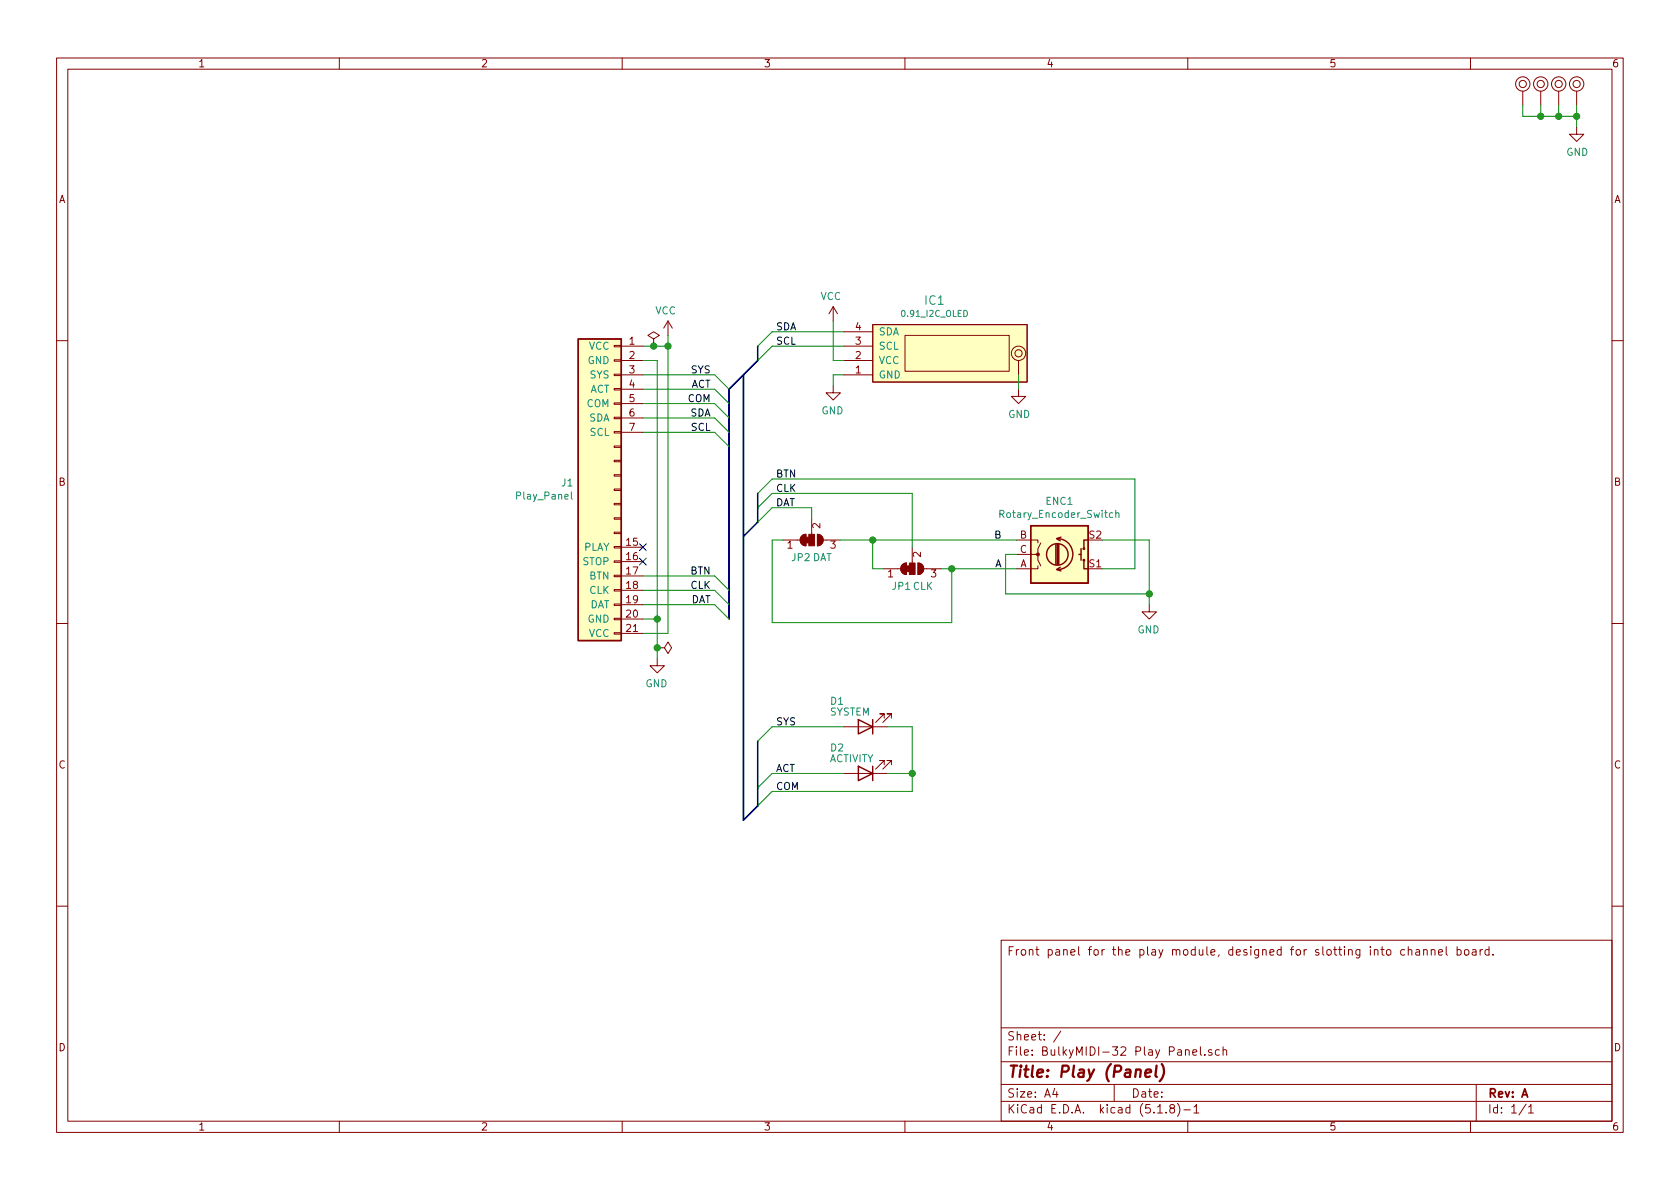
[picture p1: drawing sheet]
<svg xmlns="http://www.w3.org/2000/svg" width="297mm" height="210mm" viewBox="0 0 297 210" stroke-linecap="round" stroke-linejoin="round" font-family="sans-serif">
<g fill="none" stroke="#840000" stroke-width=".18">
<path d="M10 10.3h277v189.9h-277zM12 12.2h273v186.1h-273zM60 10.3v1.9M110 10.3v1.9M160 10.3v1.9M210 10.3v1.9M260 10.3v1.9M269.2 16.1v2.6M272.4 16.1v2.6M275.6 16.1v2.6M278.8 16.1v2.6M278.8 22.5v1.2h1.2l-1.2 1.3-1.3-1.3h1.3"/>
<path d="M115.6 59.9l-1-.6 1-.6 1 .6-1 .6v1.3M118.1 56.8l.8 1.2M118.1 56.8v2.5M118.1 56.8l-.8 1.2M147.3 54.2l.8 1.3M147.3 54.2v2.6M147.3 54.2l-.7 1.3M149.2 58.7h5.1M154.3 57.4h27.3v10.2h-27.3zM160 59.3h18.4v6.4h-18.4zM10 60.2h2M108.6 78.9h1.3v.2h-1.3z"/>
<path d="M108.6 76.3h1.3v.3h-1.3zM108.6 73.8h1.3v.2h-1.3zM108.6 71.2h1.3v.3h-1.3zM108.6 68.7h1.3v.3h-1.3zM108.6 66.2h1.3v.2h-1.3zM108.6 63.6h1.3v.3h-1.3zM108.6 61.1h1.3v.2h-1.3zM109.9 66.3h3.8M109.9 63.7h3.8M109.9 61.2h3.8M109.9 68.8h3.8M109.9 71.4h3.8"/>
<path d="M109.9 73.9h3.8M109.9 76.4h3.8M115.6 61.2h.1M147.3 68.2v1.3h-1.3l1.3 1.2 1.3-1.2h-1.3M149.2 66.3h5.1M149.2 63.7h5.1M149.2 61.2h5.1M180.1 68.8v1.3h1.3l-1.3 1.3-1.3-1.3h1.3M180.1 63.7v2.6M285 60.2h2M108.6 99.2h1.3v.2h-1.3zM108.6 96.6h1.3v.3h-1.3z"/>
<path d="M108.6 94.1h1.3v.3h-1.3zM108.6 91.6h1.3v.2h-1.3zM108.6 89h1.3v.3h-1.3zM108.6 86.5h1.3v.2h-1.3zM108.6 83.9h1.3v.3h-1.3zM108.6 81.4h1.3v.3h-1.3zM109.9 96.8h3.8M109.9 99.3h3.8M138.4 95.5h3.1M141.7 94.8l.4-.3h.4v2a1.03 1.03 0 0 1-.9-.6 1.03 1.03 0 0 1 .1-1.1zM143.5 91.7v2.8M144.5 94.5a1.02 1.02 0 0 1 1 1 1.02 1.02 0 0 1-1 1z"/>
<path d="M145.5 95.5h3.1M159.5 99.9l.4-.3h.4v2a1.03 1.03 0 0 1-.9-.6 1.03 1.03 0 0 1 .1-1.1zM161.3 96.8v2.8M162.3 99.6a1.02 1.02 0 0 1 1 1 1.02 1.02 0 0 1-1 1zM179.7 95.5h3.8v.5M183 98h.5v1.1l.5 1M184 96l-.5 1v1h-3.8M10 110.3h2M108.6 111.9h1.3v.2h-1.3zM108.6 109.3h1.3v.3h-1.3zM108.6 106.8h1.3v.3h-1.3zM108.6 104.3h1.3v.2h-1.3z"/>
<path d="M108.6 101.7h1.3v.3h-1.3zM109.9 101.8h3.8M109.9 104.4h3.8M109.9 106.9h3.8M109.9 109.5h3.8M109.9 112h3.8M116.2 114.5h1.3l.6 1.1 .6-1.1-.6-1-.6 1M116.2 114.5h.1M116.2 116.5v1.2h-1.3l1.3 1.3 1.3-1.3h-1.3M156.2 100.6h3.1M163.3 100.6h3.1M183.5 100.1v.5h-3.8"/>
<path d="M203.2 106.9v1.3h-1.3l1.3 1.3 1.3-1.3h-1.3M285 110.3h2M149.2 128.5h7.6M149.2 136.8h7.6M156.3 127v-.8h-.7h.7l-1.5 1.6M156.3 135.2v-.7h-.7h.7l-1.5 1.5M157.6 127v-.8h-.8h.8l-1.5 1.6M157.6 135.2v-.7h-.8h.8l-1.5 1.5M10 160.2h2M177 166.3h108v32h-108zM245.2 168l.2-.1 .5 .1v.8l-.3 .1-.4-.1zM248.4 168l-.5-.1-.3 .3 .2 .6h.6"/>
<path d="M249 168l.2-.1 .4 .1v.9M249 167.4v1.5M250.4 168h.5l.1 .9M251 168.3h-.5a.29 .29 0 0 0-.2 .3 .29 .29 0 0 0 .2 .3l.5-.1M251.7 168l.2-.1 .4 .1v.9M251.7 167.9v1M253.1 168a.37 .37 0 0 1 .6 .1v.8M253.1 167.9v1M254.4 168.4l.7-.1-.1-.3-.4-.1-.2 .2v.7h.6M255.7 167.4v1.3l.2 .2M257.6 168l.5-.1 .2 .3-.1 .6h-.6M257.6 167.4v1.5"/>
<path d="M259 168l.2-.1 .4 .1v.8l-.2 .1-.4-.1zM260.3 168h.6l.1 .9M261 168.3h-.5a.29 .29 0 0 0-.2 .3 .29 .29 0 0 0 .2 .3l.5-.1M261.7 167.9v1M262.1 167.9l-.4 .3M263.3 168l-.5-.1-.2 .3v.6l.2 .1 .5-.1M263.3 167.4v1.5M264 168.8v.1M285 160.2h2M60 198.3v1.9M110 198.3v1.9M160 198.3v1.9"/>
<path d="M177 194.8h108M177 191.8h108M177 187.8h108M177 181.8h108M186.5 192.5l-.4 1h1M186.8 193v1M187.6 182.3l-1.3 2M197 191.8v3M204.7 196.8h.8M206.2 196.7v.1M207.1 196l-.3-.3 .2-.3a.48 .48 0 0 1 .6 .1l-.1 .4a.52 .52 0 0 0-.6 .2 .52 .52 0 0 0 .1 .6l.4 .1 .2-.1 .1-.4-.3-.3M208.2 195.1a1.71 1.71 0 0 1 0 2.3"/>
<path d="M209.3 196.3h1.2M209.6 185.7h.1a.37 .37 0 0 1 .6 .1v.8M210 198.3v1.9M210.9 186.1l.7-.1-.1-.3-.4-.1-.2 .2 .1 .7h.5M211.1 195.8l.4-.5v1.5M211.1 196.8h.9M212.2 185.1v1.3l.3 .2M213 186.5v.1M214.2 185.7a.37 .37 0 0 0-.5 .1v.2l.5 .2 .1 .1-.2 .3-.4-.1M215.6 185.7l-.4-.1-.3 .3 .1 .6 .2 .1 .4-.1M216.3 185.7a.37 .37 0 0 1 .6 .1v.8M216.3 185.1v1.5"/>
<path d="M260 198.3v1.9M261 191.8v6.5M269.8 195.2l-1.2 2M270.3 195.8l.4-.5v1.5M270.3 196.8h.8"/>
<circle cx="269.2" cy="14.9" r=".63"/>
<circle cx="269.2" cy="14.9" r="1.27"/>
<circle cx="272.4" cy="14.9" r=".63"/>
<circle cx="272.4" cy="14.9" r="1.27"/>
<circle cx="275.6" cy="14.9" r=".63"/>
<circle cx="275.6" cy="14.9" r="1.27"/>
<circle cx="278.8" cy="14.9" r=".63"/>
<circle cx="278.8" cy="14.9" r="1.27"/>
<circle cx="180.1" cy="62.5" r=".63"/>
<circle cx="180.1" cy="62.5" r="1.27"/>
</g>
<path d="M202.5 189.8l1-.2v-.4l-.6-.1-.3 .3-.1 .9 .2 .1 .6-.1M204.5 188.4l-.2 1.8 .2 .2M205.4 188.2a2.31 2.31 0 0 1-.4 3" fill="none" stroke="#840000" stroke-width=".41"/>
<g fill="#ffffc2" stroke="#ffffc2" stroke-width=".18">
<path d="M154.3 57.4h27.3v10.2h-27.3z"/>
<path d="M102.2 59.9h7.7v53.4h-7.7z"/>
<path d="M182.2 93h10.2v10.1h-10.2z"/>
</g>
<g fill="none" stroke="#840000" stroke-width=".25">
<path d="M102.2 59.9h7.7v53.4h-7.7zM182.2 93h10.2v10.1h-10.2zM186.7 96.3v3.5M186.9 95.2a2.74 2.74 0 0 1 2.8 2.8 2.74 2.74 0 0 1-2.8 2.7M186.9 96.3v3.5M187.2 96.3v3.5M187.6 95l-.8 .2 .7 .4M190.8 98h.3M191.1 97v2.1M191.6 99.1v1.5h.8M192.4 95.5h-.8v1.5M187.5 100.3l-.7 .4 .8 .3"/>
<path d="M151.8 127.2l2.5 1.3-2.5 1.3zM151.8 135.5l2.5 1.3-2.5 1.2zM154.3 127.2v2.6M154.3 135.5v2.5"/>
<circle cx="186.9" cy="98" r="1.9"/>
<circle cx="191.6" cy="99.1" r=".13"/>
<circle cx="191.6" cy="97" r=".13"/>
</g>
<path d="M101 87v1.1l.2 .2M196.7 90.7h-.3l-.3 .2 .2 .6h.4M197.3 90.8l.2-.1h.3v.8M197.3 90.2v1.3" fill="none" stroke="#008484" stroke-width=".18"/>
<g fill="#840000" stroke="#840000" stroke-width=".18">
<path d="M159.5 99.9l.4-.3h.4v2a1.03 1.03 0 0 1-.9-.6 1.03 1.03 0 0 1 .1-1.1z"/>
<path d="M162.3 99.6a1.02 1.02 0 0 1 1 1 1.02 1.02 0 0 1-1 1z"/>
<path d="M160.3 100.1h.5v1h-.5z"/>
<path d="M160.8 99.6h1v2h-1z"/>
<path d="M141.7 94.8l.4-.3h.4v2a1.03 1.03 0 0 1-.9-.6 1.03 1.03 0 0 1 .1-1.1z"/>
<path d="M144.5 94.5a1.02 1.02 0 0 1 1 1 1.02 1.02 0 0 1-1 1z"/>
<path d="M142.5 95h.5v1h-.5z"/>
<path d="M143 94.5h1v2h-1z"/>
<circle cx="183.5" cy="98" r=".25"/>
</g>
<path d="M131.4 66.3v78.7l2.6-2.5v-11.4M134 61.2v2.5l-5.1 5.1v40.7M134 87.2v5.1l-2.6 2.6" fill="none" stroke="#000084" stroke-width=".3"/>
<g fill="none" stroke="#008400" stroke-width=".18">
<path d="M269.2 18.7v1.9h9.6M272.4 18.7v1.9M275.6 18.7v1.9M278.8 18.7v3.8M118.1 59.3v52.7h-4.4M147.3 56.8v6.9h1.9M149.2 58.7h-12.7l-2.5 2.5M113.7 63.7h2.5v52.8M113.7 66.3h12.7l2.5 2.5M113.7 61.2h4.4M113.7 73.9h12.7l2.5 2.5M113.7 76.4h12.7l2.5 2.6"/>
<path d="M113.7 68.8h12.7l2.5 2.6M113.7 71.4h12.7l2.5 2.5M149.2 66.3h-1.9v1.9M149.2 61.2h-12.7l-2.5 2.5M180.1 66.3v2.5M134 89.8l2.5-2.6h24.8v9.6M134 87.2l2.5-2.5h64.2v15.9h-5.8M138.4 95.5h-1.9v14.6h31.8v-9.5M143.5 91.7v-1.9h-7l-2.5 2.5M148.6 95.5h31.1M154.3 95.5v5.1h1.9M179.7 98h-1.9v7h25.4"/>
<path d="M194.9 95.5h8.3v11.4M113.7 101.8h12.7l2.5 2.6M113.7 109.5h2.5M113.7 106.9h12.7l2.5 2.6M113.7 104.4h12.7l2.5 2.5M166.4 100.6h13.3M149.2 128.5h-12.7l-2.5 2.6M149.2 136.8h-12.7l-2.5 2.5M156.8 128.5h4.5v11.4h-24.8l-2.5 2.6M156.8 136.8h4.5"/>
</g>
<g fill="#008400" stroke="#008400" stroke-width=".25">
<circle cx="161.3" cy="136.8" r=".51"/>
<circle cx="203.2" cy="105" r=".51"/>
<circle cx="116.2" cy="114.5" r=".51"/>
<circle cx="168.3" cy="100.6" r=".51"/>
<circle cx="115.6" cy="61.2" r=".51"/>
<circle cx="278.8" cy="20.6" r=".51"/>
<circle cx="118.1" cy="61.2" r=".51"/>
<circle cx="154.3" cy="95.5" r=".51"/>
<circle cx="272.4" cy="20.6" r=".51"/>
<circle cx="116.2" cy="109.5" r=".51"/>
<circle cx="275.6" cy="20.6" r=".51"/>
</g>
<path d="M113.1 96.2l1.2 1.2M113.1 98.7l1.2 1.2M114.3 96.2l-1.2 1.2M114.3 98.7l-1.2 1.2" fill="none" stroke="#000084" stroke-width=".18"/>
<text font-size="2.8" fill="#840000" x="178" y="190.5">Title: Play (Panel)</text>
<text font-size="2.1" fill="#008484" x="163.6" y="53.9">IC1</text>
<g font-size="2.1" fill="#840000">
<text x="178" y="169">Front panel for the play module, designed for slotting into channel board.</text>
<text x="178" y="184">Sheet: /</text>
<text x="178" y="186.7">File: BulkyMIDI-32 Play Panel.sch</text>
<text x="178" y="196.9">KiCad E.D.A. kicad (5.1.8)-1</text>
<text x="178" y="194.1">Size: A4</text>
<text x="200" y="194.1">Date:</text>
<text x="263" y="194.1">Rev: A</text>
<text x="263" y="196.9">Id: 1/1</text>
</g>
<g font-size="1.8" fill="#840000">
<text x="35" y="11.9">1</text>
<text x="85" y="11.9">2</text>
<text x="135" y="11.9">3</text>
<text x="185" y="11.9">4</text>
<text x="235" y="11.9">5</text>
<text x="285" y="11.9">6</text>
<text x="10.4" y="35.9">A</text>
<text x="285.4" y="35.9">A</text>
<text x="151.3" y="58.4">4</text>
<text x="111.3" y="61">1</text>
<text x="111.3" y="63.5">2</text>
<text x="151.3" y="63.5">2</text>
<text x="151.3" y="61">3</text>
<text x="111.3" y="66">3</text>
<text x="111.3" y="68.6">4</text>
<text x="111.3" y="71.1">5</text>
<text x="151.3" y="66">1</text>
<text x="111.3" y="73.7">6</text>
<text x="111.3" y="76.2">7</text>
<text x="10.4" y="85.9">B</text>
<text x="285.4" y="85.9">B</text>
<text x="145" y="93.4" transform="rotate(-90 145 93.4)">2</text>
<text x="180.3" y="95.2">B</text>
<text x="192.6" y="95.2">S2</text>
<text x="110.8" y="96.5">15</text>
<text x="110.8" y="99.1">16</text>
<text x="110.8" y="101.6">17</text>
<text x="139.2" y="97">1</text>
<text x="146.8" y="97">3</text>
<text x="162.8" y="98.5" transform="rotate(-90 162.8 98.5)">2</text>
<text x="180.3" y="100.3">A</text>
<text x="180.3" y="97.8">C</text>
<text x="192.6" y="100.3">S1</text>
<text x="110.8" y="104.1">18</text>
<text x="110.8" y="106.7">19</text>
<text x="157" y="102.1">1</text>
<text x="164.6" y="102.1">3</text>
<text x="110.8" y="109.2">20</text>
<text x="110.8" y="111.8">21</text>
<text x="10.4" y="135.9">C</text>
<text x="285.4" y="135.9">C</text>
<text x="10.4" y="185.9">D</text>
<text x="285.4" y="185.9">D</text>
<text x="35" y="199.9">1</text>
<text x="85" y="199.9">2</text>
<text x="135" y="199.9">3</text>
<text x="185" y="199.9">4</text>
<text x="235" y="199.9">5</text>
<text x="285" y="199.9">6</text>
</g>
<g font-size="1.8" fill="#008484">
<text x="276.9" y="27.6">GND</text>
<text x="145.1" y="53.1">VCC</text>
<text x="115.8" y="55.6">VCC</text>
<text x="155.3" y="59.3">SDA</text>
<text x="103.9" y="64.4">GND</text>
<text x="104.1" y="61.8">VCC</text>
<text x="155.3" y="64.4">VCC</text>
<text x="155.3" y="61.8">SCL</text>
<text x="104.2" y="69.5">ACT</text>
<text x="104.3" y="66.9">SYS</text>
<text x="155.3" y="66.9">GND</text>
<text x="103.7" y="72">COM</text>
<text x="104.1" y="74.5">SDA</text>
<text x="104.3" y="77.1">SCL</text>
<text x="145.2" y="73.3">GND</text>
<text x="178.3" y="73.9">GND</text>
<text x="91.5" y="88.3">Play_Panel</text>
<text x="99.3" y="86">J1</text>
<text x="185" y="89.3">ENC1</text>
<text x="177.2" y="91.6">Rotary_Encoder_Switch</text>
<text x="103" y="99.9">STOP</text>
<text x="103.1" y="97.4">PLAY</text>
<text x="140" y="99.2">JP2 DAT</text>
<text x="104.2" y="102.5">BTN</text>
<text x="104.2" y="105">CLK</text>
<text x="104.2" y="107.6">DAT</text>
<text x="157.8" y="104.3">JP1 CLK</text>
<text x="103.9" y="110.1">GND</text>
<text x="104.1" y="112.6">VCC</text>
<text x="201.1" y="112">GND</text>
<text x="114.1" y="121.5">GND</text>
<text x="146.9" y="124.6">D1</text>
<text x="146.7" y="126.5">SYSTEM</text>
<text x="146.6" y="134.8">ACTIVITY</text>
<text x="146.9" y="132.9">D2</text>
</g>
<g font-size="1.8">
<text x="137.2" y="58.4">SDA</text>
<text x="137.2" y="61">SCL</text>
<text x="121.6" y="71.1">COM</text>
<text x="122.1" y="68.6">ACT</text>
<text x="122.2" y="66">SYS</text>
<text x="122" y="73.7">SDA</text>
<text x="122.2" y="76.2">SCL</text>
<text x="137.2" y="89.5">DAT</text>
<text x="137.2" y="84.4">BTN</text>
<text x="137.2" y="87">CLK</text>
<text x="175.9" y="95.2">B</text>
<text x="122.1" y="101.6">BTN</text>
<text x="175.9" y="100.3">A</text>
<text x="122.1" y="104.1">CLK</text>
<text x="122.1" y="106.7">DAT</text>
<text x="137.2" y="128.3">SYS</text>
<text x="137.2" y="136.5">ACT</text>
<text x="137.2" y="139.7">COM</text>
</g>
<text font-size="1.5" fill="#008484" x="159.6" y="56">0.91_I2C_OLED</text>
</svg>
